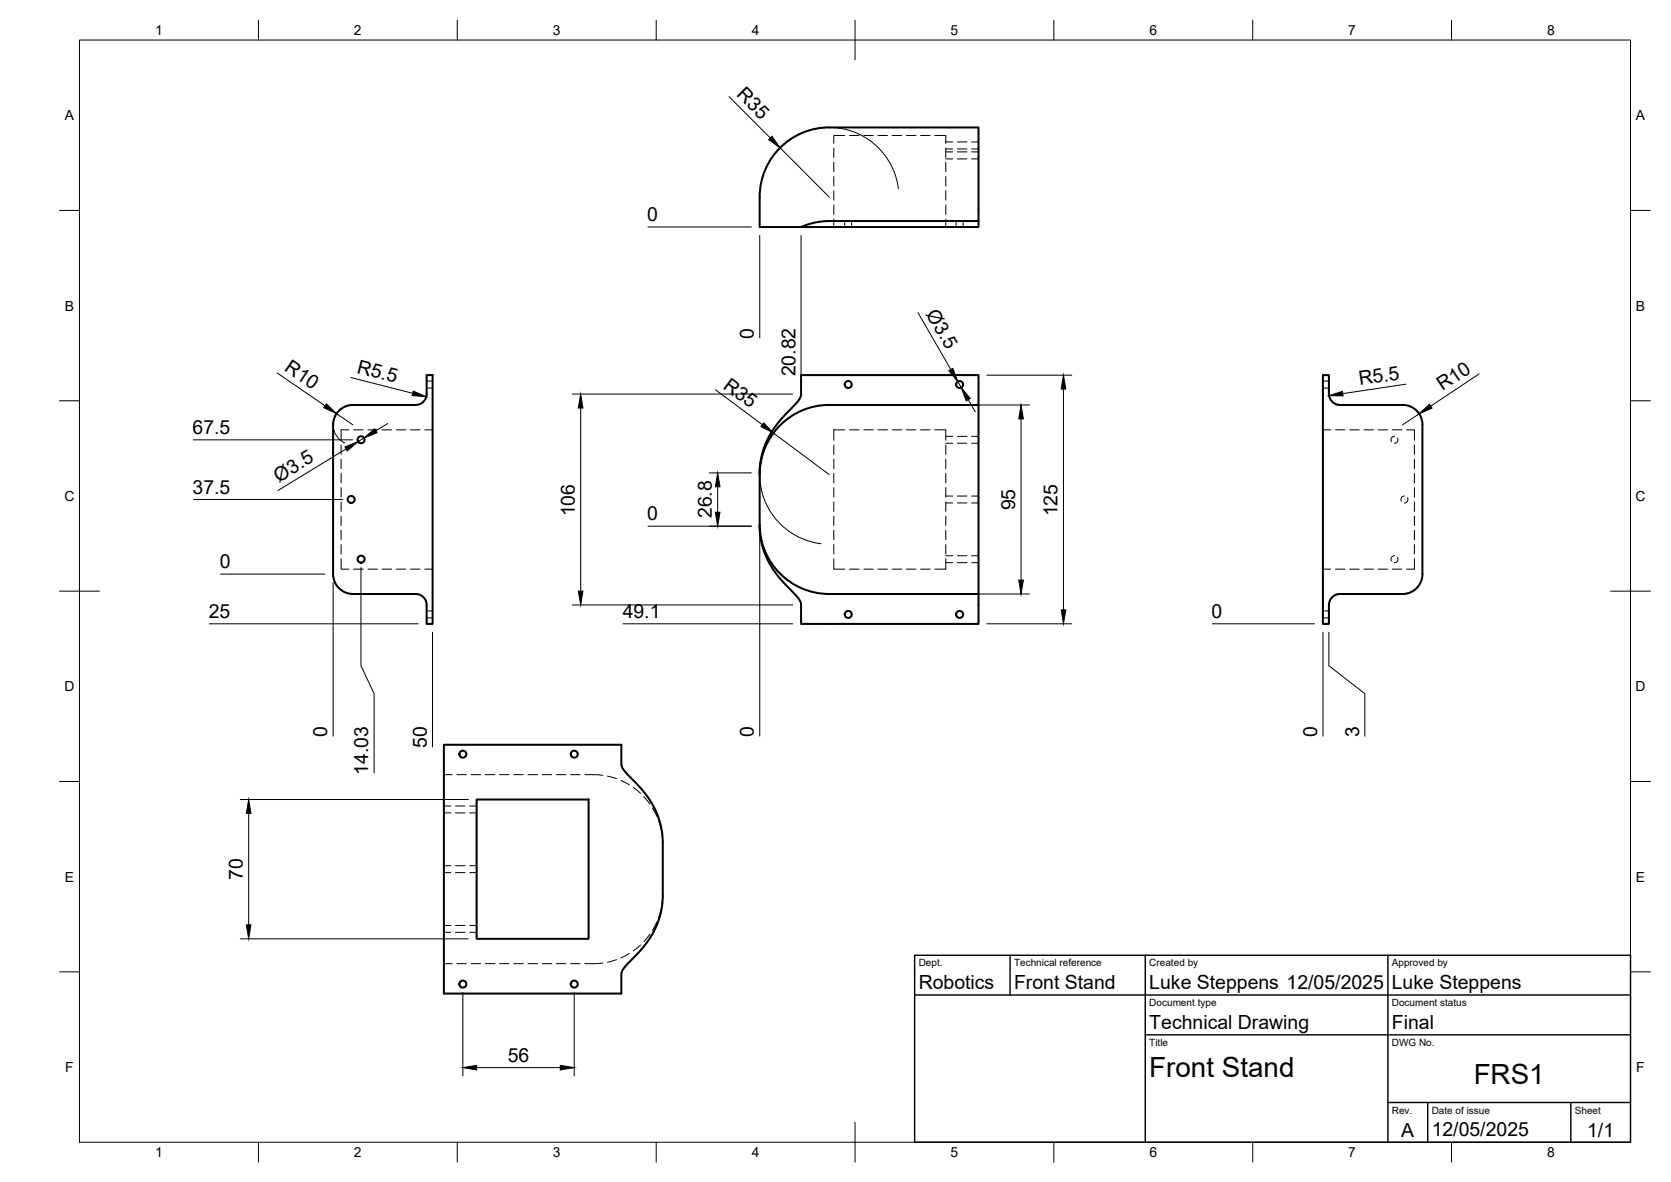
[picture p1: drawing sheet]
<svg xmlns="http://www.w3.org/2000/svg" width="420mm" height="297mm" viewBox="0 0 420 297" stroke-linecap="round" stroke-linejoin="round" font-family="sans-serif">
<!-- layer: Visible -->
<g fill="none" stroke="#000" stroke-width=".51">
<path d="M208.5 32a17.5 17.5 0 0 0-17.5 17.5v7.6h10.4a18.8 18.8 0 0 1 7.1-1.6h37.5v-23.5h-37.5M246 55.5v1.6h-44.6M83.8 106.8a5 5 0 0 1 5-5h15.7a2.74 2.74 0 0 0 2.8-2.8v-4.7h1.5v62.5h-1.5v-4.8a2.74 2.74 0 0 0-2.8-2.7h-15.7a5 5 0 0 1-5-5v-37.5M191 119.3a17.5 17.5 0 0 1 17.5-17.5h37.5v47.5h-37.5a17.5 17.5 0 0 1-17.5-17.5M246 101.8v-7.5h-44.6v4.9l-.1 .6-1 1.4-4.6 5-2.2 3.1-1.1 2.5-.7 1.9-.5 2.6-.2 2v14.4l.2 2 .5 2.7 1.1 2.9 1.8 3 2 2.7 3.1 3.2 1.4 1.7 .3 1v4.9h44.6v-7.5M357.7 106.8a5 5 0 0 0-5-5h-15.8a2.77 2.77 0 0 1-2.8-2.8v-4.7h-1.5v62.5h1.5l.1-4.8a2.74 2.74 0 0 1 2.7-2.7h15.8a5 5 0 0 0 5-5v-37.5M111.6 187.2h44.6v4.9l.2 .6 .9 1.4 4.7 5 2.1 3.1 1.2 2.5 .6 1.9 .6 2.6 .1 2v14.4l-.1 2-.6 2.7-1.1 2.9-1.7 3-2 2.7-3.2 3.2-1.4 1.7-.3 1v4.9h-44.6zM119.8 200.9h28.2v35h-28.2z"/>
<circle cx="213.3" cy="96.6" r=".88"/>
<circle cx="241.3" cy="96.6" r=".88"/>
<circle cx="90.8" cy="110.5" r=".88"/>
<circle cx="88.3" cy="125.5" r=".88"/>
<circle cx="90.8" cy="140.5" r=".88"/>
<circle cx="213.3" cy="154.4" r=".88"/>
<circle cx="241.3" cy="154.4" r=".88"/>
<circle cx="116.4" cy="189.5" r=".88"/>
<circle cx="144.4" cy="189.5" r=".88"/>
<circle cx="116.4" cy="247.3" r=".88"/>
<circle cx="144.4" cy="247.3" r=".88"/>
</g>
<!-- layer: Hidden -->
<g fill="none" stroke="#000" stroke-width=".25">
<path d="M209.7 37.2v2.4M212.4 34h-2.7v2M213.6 34h2.4M217.2 34h2.4M220.7 34h2.4M224.3 34h2.4M227.9 34h2.4M231.5 34h2.3M235.1 34h2.7v2M237.8 37.2v2.4M237.8 35.7h1.7M237.8 37.4h1.7"/>
<path d="M237.8 38.2h1.7M237.8 39.9h1.7M240.7 35.7h2.4M240.7 37.4h2.4M240.7 38.2h2.4M240.7 39.9h2.4M244.3 35.7h1.7M244.3 37.4h1.7M244.3 38.2h1.7M244.3 39.9h1.7M209.7 40.8v2.4M209.7 44.4v2.3"/>
<path d="M209.7 47.9v2.4M209.7 51.5v2.4M209.7 55.1v2M212.4 55.5v1.6M214.1 55.5v1.6M237.8 40.8v2.4M237.8 44.4v2.3M237.8 47.9v2.4M237.8 51.5v2.4M237.8 55.1v2M240.4 55.5v1.6M242.2 55.5v1.6"/>
<path d="M107.3 97.5h1.5M107.3 95.8h1.5M332.6 97.5h1.5M332.6 95.8h1.5M85.8 111.8v2.4M85.8 115.4v2.4M85.8 119v2.4M87.7 108h-1.9v2.6M88.9 108h2.4M92.5 108h2.4M96.1 108h2.4M99.7 108h2.3"/>
<path d="M103.2 108h2.4M106.8 108h2M209.7 111.8v2.4M209.7 115.4v2.4M209.7 119v2.4M212.4 108h-2.7v2.6M213.6 108h2.4M217.2 108h2.4M220.7 108h2.4M224.3 108h2.4M227.9 108h2.4M231.5 108h2.3"/>
<path d="M235.1 108h2.7v2.6M237.8 111.8v2.4M237.8 115.4v2.4M237.8 119v2.4M237.8 109.7h1.7M237.8 111.4h1.7M240.7 109.7h2.4M240.7 111.4h2.4M244.3 109.7h1.7M244.3 111.4h1.7M332.6 108h2M335.8 108h2.4"/>
<path d="M339.4 108h2.4M342.9 108h2.4M346.5 108h2.4M350.1 108h2.4M350.6 109.7a.85 .85 0 0 0-.7 1.3M351.4 110.1a.87 .87 0 0 1-.8 1.3M353.7 108h1.9v2.6M355.6 111.8v2.4M355.6 115.4v2.4M355.6 119v2.4M85.8 122.5v2.4M85.8 126.1v2.4"/>
<path d="M85.8 129.7v2.4M85.8 133.3v2.3M85.8 136.8v2.4M209.7 122.5v2.4M209.7 126.1v2.4M209.7 129.7v2.4M209.7 133.3v2.3M209.7 136.8v2.4M237.8 122.5v2.4M237.8 126.1v2.4M237.8 129.7v2.4M237.8 133.3v2.3"/>
<path d="M237.8 136.8v2.4M237.8 124.7h1.7M237.8 126.4h1.7M237.8 139.7h1.7M240.7 124.7h2.4M240.7 126.4h2.4M240.7 139.7h2.4M244.3 124.7h1.7M244.3 126.4h1.7M244.3 139.7h1.7M350.6 139.7a.85 .85 0 0 0-.7 1.3M353.1 124.7a.87 .87 0 0 0-.7 1.3"/>
<path d="M353.9 125.1a.87 .87 0 0 1-.8 1.3M355.6 122.5v2.4M355.6 126.1v2.4M355.6 129.7v2.4M355.6 133.3v2.3M355.6 136.8v2.4M85.8 140.4v2.6h1.9M88.9 143h2.4M92.5 143h2.4M96.1 143h2.4M99.7 143h2.3M103.2 143h2.4"/>
<path d="M106.8 143h2M107.3 153.5h1.5M107.3 155.3h1.5M209.7 140.4v2.6h2.7M213.6 143h2.4M217.2 143h2.4M220.7 143h2.4M224.3 143h2.4M227.9 143h2.4M231.5 143h2.3M237.8 140.4v2.6h-2.7M237.8 141.4h1.7"/>
<path d="M240.7 141.4h2.4M244.3 141.4h1.7M332.6 143h2M332.6 153.5h1.5M332.6 155.3h1.5M335.8 143h2.4M339.4 143h2.4M342.9 143h2.4M346.5 143h2.4M350.1 143h2.4M351.4 140.1a.87 .87 0 0 1-.8 1.3M355.6 140.4v2.6h-1.9"/>
<path d="M111.6 194.7h2.1M114.9 194.7h2.4M118.5 194.7h2.3M122 194.7h2.4M125.6 194.7h2.4M129.2 194.7h2.4M132.8 194.7h2.3M136.3 194.7h2.4M139.9 194.7h2.4M143.5 194.7h2.4M147 194.7l4.6 .1M152.7 195l2.3 .7"/>
<path d="M156.1 196.1l2.1 1.1M159.2 197.9l1.9 1.5M111.6 219.3h1.7M111.6 217.6h1.7M111.6 204.3h1.7M111.6 202.6h1.7M114.5 219.3h2.4M114.5 217.6h2.4M114.5 204.3h2.4M114.5 202.6h2.4M118.1 219.3h1.7M118.1 217.6h1.7"/>
<path d="M118.1 204.3h1.7M118.1 202.6h1.7M161.9 200.2l1.5 1.9M164.1 203.1l1.1 2.1M165.6 206.3l.7 2.3M166.5 209.7l.1 2.5M111.6 234.3h1.7M111.6 232.6h1.7M114.5 234.3h2.4M114.5 232.6h2.4M118.1 234.3h1.7M118.1 232.6h1.7"/>
<path d="M158.2 239.6l-2.1 1.1M161.1 237.5l-1.9 1.5M163.4 234.8l-1.5 1.8M165.2 231.7l-1.1 2.1M166.3 228.3l-.7 2.3M166.6 224.7l-.1 2.4M111.6 242.2h2.1M114.9 242.2h2.4M118.5 242.2h2.3M122 242.2h2.4M125.6 242.2h2.4M129.2 242.2h2.4"/>
<path d="M132.8 242.2h2.3M136.3 242.2h2.4M139.9 242.2h2.4M143.5 242.2h2.4M151.6 242l-4.6 .2M155 241.2l-2.3 .6"/>
</g>
<!-- layer: BORDER -->
<g fill="none" stroke="#000" stroke-width=".25">
<path d="M20 10.1h390v276.9h-390zM65 5.1v5M115 5.1v5M165 5.1v5M215 5.1v10M265 5.1v5M315 5.1v5M365 5.1v5M15 52.9h5M410 52.9h5M15 100.7h5M410 100.7h5"/>
<path d="M15 148.6h10M405 148.6h10M15 196.4h5M410 196.4h5M15 244.2h5M410 244.2h5M65 287v5M115 287v5M165 287v5M215 282.1v9.9M265 287v5M315 287v5"/>
<path d="M365 287v5"/>
</g>
<!-- layer: TITLEBLOCK -->
<path d="M230 240.1h180v46.9h-180zM230 250h180M254 240.1v9.9M288 240.1v46.9M349 240.1v46.9M288 260.1h122M349 277.1h61M359 277.1v9.9M395 277.1v9.9" fill="none" stroke="#000" stroke-width=".36"/>
<!-- layer: FD_Dimensions -->
<g fill="none" stroke="#000" stroke-width=".25">
<path d="M183.3 24.3l10.4 10.4M194.8 38.7a17.5 17.5 0 0 1 18.4-6 17.5 17.5 0 0 1 12.7 14.7M196.2 37.2l12.3 12.3M162.9 57.1h26M191 59.1v25.8M201.4 59.1v35.4M230.8 78.6l8.3 14.3M69.7 93.7l12 8.3M88.2 94.9l15.6 3.9M143.9 99h55.4M179.9 97.9l11.8 8.8M240.8 95.9l.9 1.5"/>
<path d="M248.1 94.3h21.4M267.4 97.8v55.5M353.5 96.5l-15.9 2.4M371.9 94l-12.2 8.1M48.6 110.5h40.1M84.6 104l4.2 2.8M86.1 102.5a5 5 0 0 0 .6 8.8M87 112.8l-17.1 10.5M91.5 110.1l-1.5 .9M97.5 106.4l-3 1.9M146 102.5v46M178.4 118.8h10.5"/>
<path d="M194.5 108.8l14 10.5M195.8 107.2a17.5 17.5 0 0 0-3.7 18 17.5 17.5 0 0 0 14.3 11.4M210.6 101.8h48.2M243.5 100.4l1.7 3.1M256.7 105.3v40.5M355.3 102.5l1.1 1 .8 1.2M356.8 104l-4.2 2.8M48.6 125.5h37.6M162.9 132.2h26M180.4 122.3v6.4M191 134.3v50.7M52.6 156.8h52.6"/>
<path d="M55.5 144.3h26.2M83.8 146.4v38.6M90.8 142.6v24.7l3.3 7v19.9M108.8 158.9v28.8M143.9 152h55.4M156.6 156.8h42.7M210.6 149.3h48.2M248.1 156.8h21.4M304.8 156.8h25.7M332.7 158.9v26.1M334.1 158.9v8.4l9.1 7v10.7M60.4 200.9h57.4"/>
<path d="M62.5 204.4v28M60.4 235.9h57.4M116.4 249.4v21M144.4 249.4v21M119.9 268.3h21"/>
</g>
<g fill="#000" stroke="#000" stroke-width=".25">
<path d="M193.3 35.1l.8-.8 2.1 2.9zM103.9 98.3l3.3 1.4-3.6-.3zM238.6 93.2l1-.6 1.2 3.3zM267.4 94.3l.6 3.5h-1.2zM334.2 99.4l3.3-1.1 .2 1.2zM82.1 101.5l2.5 2.5-3.2-1.5zM86.7 112.3l3.3-1.3-2.7 2.3zM91.5 110.1l2.7-2.4 .6 1zM146 99l.6 3.5h-1.2zM192 106.3l2.5 2.5-3.2-1.6zM241.7 97.4l2.3 2.7-1 .6zM256.7 101.8l.6 3.5h-1.1z"/>
<path d="M356.8 104l2.6-2.4 .6 1zM179.9 128.7h1.1l-.6 3.5zM180.4 118.8l.6 3.5h-1.1zM145.4 148.5h1.2l-.6 3.5zM256.2 145.8h1.1l-.6 3.5zM266.8 153.3h1.2l-.6 3.5zM62.5 200.9l.6 3.5h-1.2zM61.9 232.4h1.2l-.6 3.5zM116.4 268.3l3.5-.6v1.2zM140.9 267.7l3.5 .6-3.5 .6z"/>
</g>
<g font-size="7">
<text x="289" y="270.6">Front Stand</text>
<text x="370.5" y="272.3">FRS1</text>
</g>
<g font-size="4.9">
<text x="185.1" y="24" transform="rotate(45 185.1 24)">R35</text>
<text x="162.7" y="55.6">0</text>
<text x="232.7" y="78.9" transform="rotate(60 232.7 78.9)">Ø3.5</text>
<text x="189.6" y="85.1" transform="rotate(-90 189.6 85.1)">0</text>
<text x="71.3" y="93.1" transform="rotate(34 71.3 93.1)">R10</text>
<text x="89.6" y="93.7" transform="rotate(14 89.6 93.7)">R5.5</text>
<text x="200" y="94.6" transform="rotate(-90 200 94.6)">20.82</text>
<text x="181.6" y="97.4" transform="rotate(37 181.6 97.4)">R35</text>
<text x="341.9" y="96.8" transform="rotate(-8 341.9 96.8)">R5.5</text>
<text x="362.7" y="98.4" transform="rotate(-34 362.7 98.4)">R10</text>
<text x="48.4" y="109.1">67.5</text>
<text x="48.4" y="124.1">37.5</text>
<text x="70.1" y="121.3" transform="rotate(-31 70.1 121.3)">Ø3.5</text>
<text x="144.5" y="129.8" transform="rotate(-90 144.5 129.8)">106</text>
<text x="162.7" y="130.8">0</text>
<text x="179" y="130.2" transform="rotate(-90 179 130.2)">26.8</text>
<text x="255.3" y="128.3" transform="rotate(-90 255.3 128.3)">95</text>
<text x="265.9" y="129.8" transform="rotate(-90 265.9 129.8)">125</text>
<text x="55.2" y="142.8">0</text>
<text x="52.5" y="155.3">25</text>
<text x="156.6" y="155.3">49.1</text>
<text x="304.6" y="155.3">0</text>
<text x="82.3" y="185.2" transform="rotate(-90 82.3 185.2)">0</text>
<text x="189.6" y="185.2" transform="rotate(-90 189.6 185.2)">0</text>
<text x="331.2" y="185.2" transform="rotate(-90 331.2 185.2)">0</text>
<text x="341.7" y="185.2" transform="rotate(-90 341.7 185.2)">3</text>
<text x="107.3" y="187.9" transform="rotate(-90 107.3 187.9)">50</text>
<text x="92.6" y="194.7" transform="rotate(-90 92.6 194.7)">14.03</text>
<text x="61.1" y="221.1" transform="rotate(-90 61.1 221.1)">70</text>
<text x="231" y="248.5">Robotics</text>
<text x="255" y="248.5">Front Stand</text>
<text x="289" y="248.5">Luke Steppens 12/05/2025</text>
<text x="350" y="248.5">Luke Steppens</text>
<text x="289" y="258.6">Technical Drawing</text>
<text x="350" y="258.6">Final</text>
<text x="127.7" y="266.8">56</text>
<text x="352.3" y="285.7">A</text>
<text x="360" y="285.5">12/05/2025</text>
<text x="399.1" y="285.7">1/1</text>
</g>
<g font-size="3.5">
<text x="39" y="8.8">1</text>
<text x="89" y="8.8">2</text>
<text x="139" y="8.8">3</text>
<text x="189" y="8.8">4</text>
<text x="239" y="8.8">5</text>
<text x="289" y="8.8">6</text>
<text x="339" y="8.8">7</text>
<text x="389" y="8.8">8</text>
<text x="16.3" y="30.2">A</text>
<text x="411.3" y="30.2">A</text>
<text x="16.3" y="78">B</text>
<text x="411.3" y="78">B</text>
<text x="16.2" y="125.9">C</text>
<text x="411.2" y="125.9">C</text>
<text x="16.2" y="173.7">D</text>
<text x="411.2" y="173.7">D</text>
<text x="16.3" y="221.6">E</text>
<text x="411.3" y="221.6">E</text>
<text x="16.4" y="269.4">F</text>
<text x="411.4" y="269.4">F</text>
<text x="39" y="290.8">1</text>
<text x="89" y="290.8">2</text>
<text x="139" y="290.8">3</text>
<text x="189" y="290.8">4</text>
<text x="239" y="290.8">5</text>
<text x="289" y="290.8">6</text>
<text x="339" y="290.8">7</text>
<text x="389" y="290.8">8</text>
</g>
<g font-size="2.5">
<text x="231" y="242.9">Dept.</text>
<text x="255" y="242.9">Technical reference</text>
<text x="289" y="242.9">Created by</text>
<text x="350" y="242.9">Approved by</text>
<text x="289" y="252.8">Document type</text>
<text x="350" y="252.8">Document status</text>
<text x="289" y="262.9">Title</text>
<text x="350" y="262.9">DWG No.</text>
<text x="350" y="279.9">Rev.</text>
<text x="360" y="279.9">Date of issue</text>
<text x="396" y="279.9">Sheet</text>
</g>
</svg>
